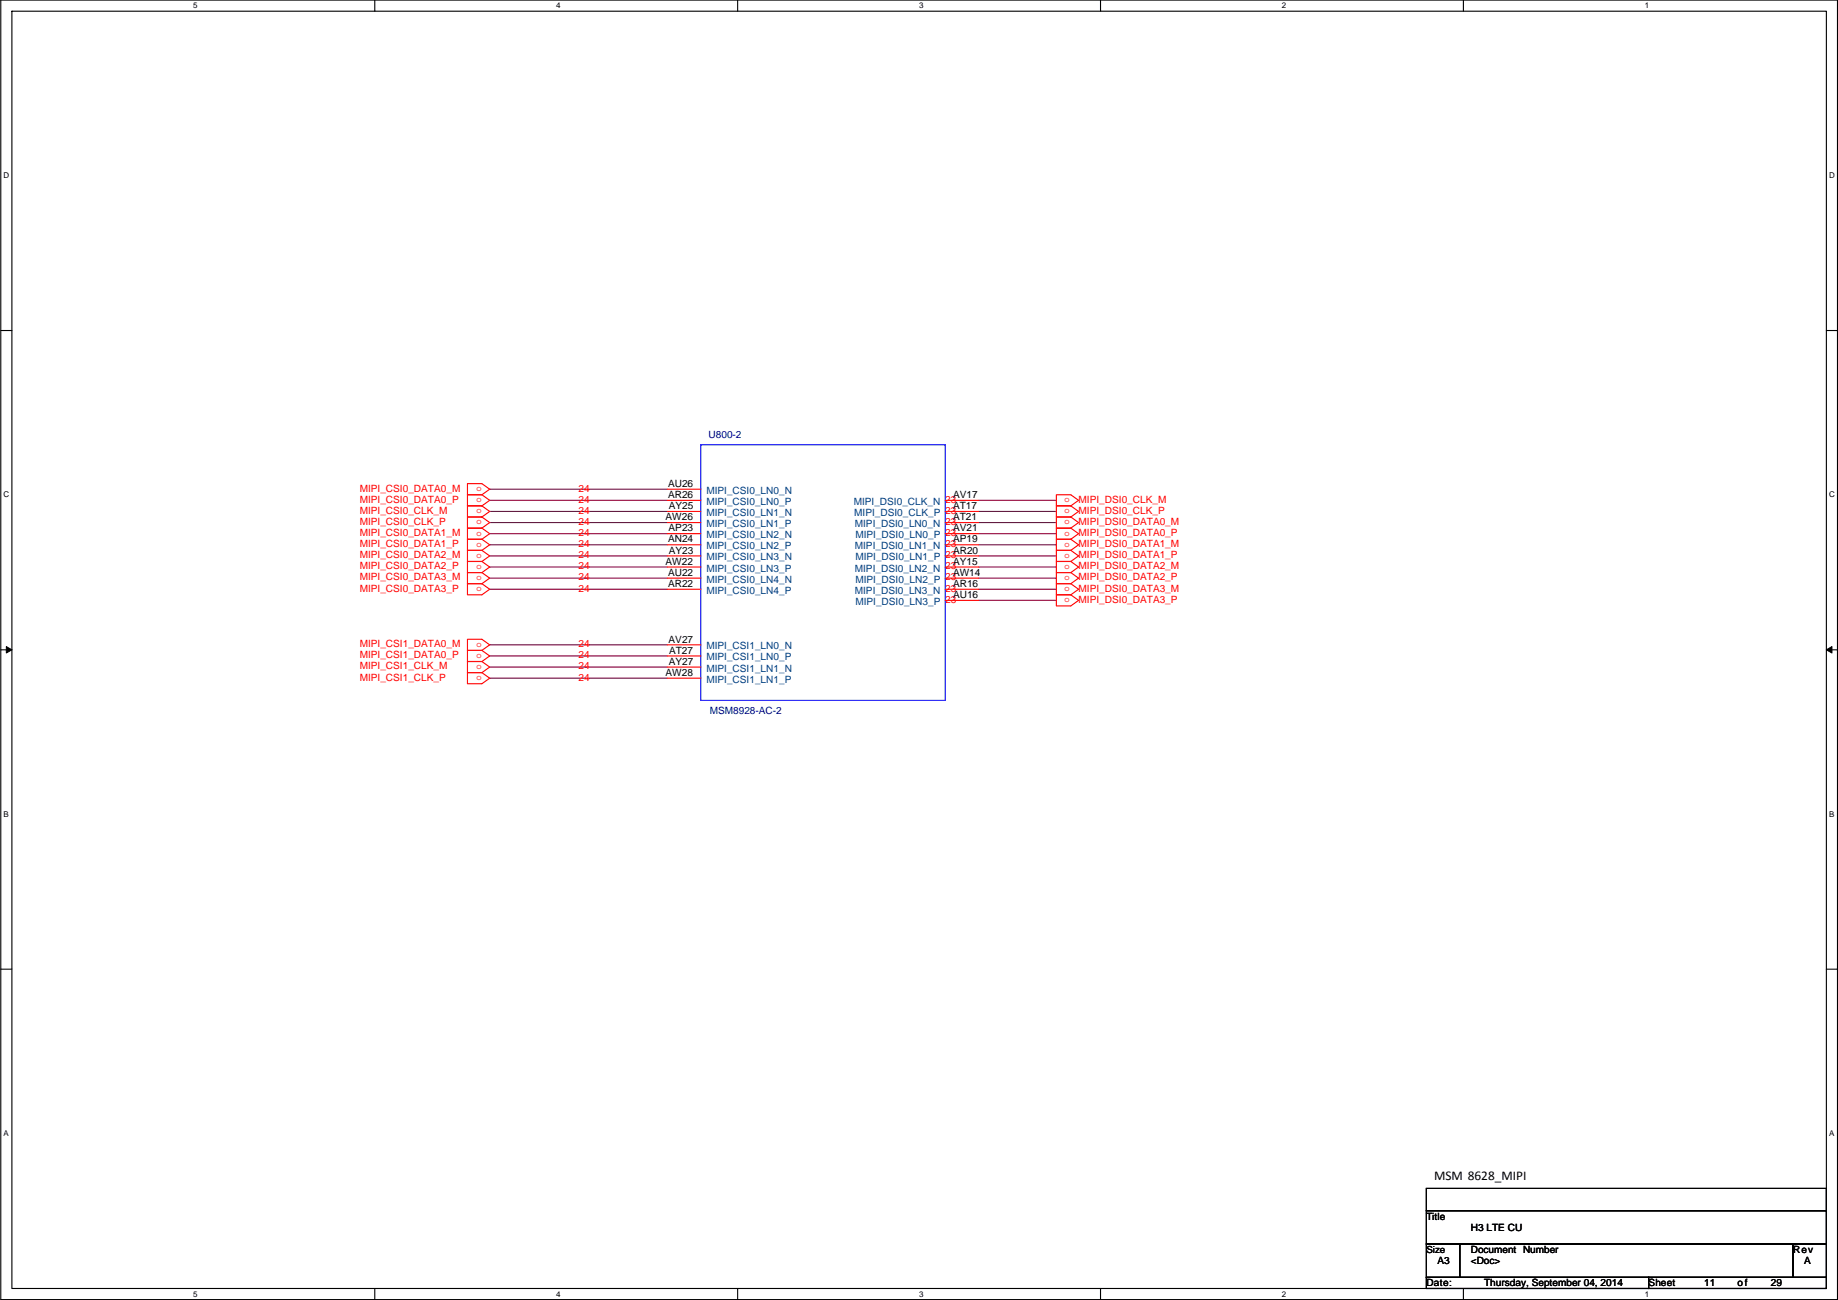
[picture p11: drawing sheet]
<svg xmlns="http://www.w3.org/2000/svg" width="420mm" height="297mm" viewBox="0 0 420 297" stroke-linecap="round" stroke-linejoin="round" font-family="sans-serif">
<path d="M.2 0h419.8v296.9h-419.8zM2.7 2.6h414.8v291.8h-414.8z" fill="none" stroke="#000" stroke-width=".25"/>
<g fill="#fff">
<path d="M44.2 .3h1v2h-1z"/>
<path d="M44.2 294.7h1v2h-1z"/>
</g>
<path d="M85.7 0v2.6M85.7 294.4v2.5" fill="none" stroke="#000" stroke-width=".25"/>
<g fill="#fff">
<path d="M127.1 .3h1v2h-1z"/>
<path d="M127.1 294.7h1v2h-1z"/>
</g>
<path d="M168.6 0v2.6M168.6 294.4v2.5" fill="none" stroke="#000" stroke-width=".25"/>
<g fill="#fff">
<path d="M210.1 .3h1v2h-1z"/>
<path d="M210.1 294.7h1v2h-1z"/>
</g>
<path d="M251.6 0v2.6M251.6 294.4v2.5" fill="none" stroke="#000" stroke-width=".25"/>
<g fill="#fff">
<path d="M293 .3h1v2h-1z"/>
<path d="M293 294.7h1v2h-1z"/>
</g>
<path d="M334.5 0v2.6M334.5 294.4v2.5" fill="none" stroke="#000" stroke-width=".25"/>
<g fill="#fff">
<path d="M376 .3h1v2h-1z"/>
<path d="M376 294.7h1v2h-1z"/>
<path d="M.8 39h1.3v2.1h-1.3z"/>
<path d="M418.1 39h1.3v2.1h-1.3z"/>
<path d="M.8 112h1.3v2h-1.3z"/>
<path d="M418.1 112h1.3v2h-1.3z"/>
</g>
<path d="M.2 75.5h2.5M417.5 75.5h2.5" fill="none" stroke="#000" stroke-width=".25"/>
<g fill="#fff">
<path d="M.8 185h1.2v2h-1.2z"/>
<path d="M418.1 185h1.2v2h-1.2z"/>
</g>
<path d="M.2 148.5h2.5M417.5 148.5h2.5" fill="none" stroke="#000" stroke-width=".25"/>
<path d="M1.4 147.7l1.3 .8-1.3 .7zM417.5 148.5l1.3-.8v1.5z" fill="#000" stroke="#000" stroke-width=".23"/>
<g fill="#fff">
<path d="M.8 257.9h1.2v2h-1.2z"/>
<path d="M418.1 257.9h1.2v2h-1.2z"/>
</g>
<path d="M.2 221.4h2.5M417.5 221.4h2.5M326.1 271.5h91.4v5.1h-91.4zM326.1 276.6h91.4v7.6h-91.4zM326.1 291.9h50.8v2.5h-50.8zM326.1 284.2h7.6v7.7h-7.6zM333.7 284.2h76.2v7.7h-76.2zM376.9 291.9h40.6v2.5h-40.6zM409.9 284.2h7.6v7.7h-7.6z" fill="none" stroke="#000" stroke-width=".25"/>
<g fill="none" stroke="#800040" stroke-width=".25">
<path d="M111.9 111.8h40.7M111.9 114.3h40.7M111.9 116.9h40.7M111.9 119.4h40.7M223.7 114.3h17.8M223.7 116.9h17.8M223.7 119.4h17.8M111.9 121.9h40.7M111.9 124.5h40.7M111.9 127h40.7M111.9 129.6h40.7M111.9 132.1h40.7"/>
<path d="M111.9 134.6h40.7M223.7 121.9h17.8M223.7 124.5h17.8M223.7 127h17.8M223.7 129.6h17.8M223.7 132.1h17.8M223.7 134.6h17.8M223.7 137.2h17.8M111.9 147.3h40.7M111.9 149.9h40.7M111.9 152.4h40.7M111.9 155h40.7"/>
</g>
<g fill="none" stroke="#f00" stroke-width=".25">
<path d="M106.9 110.5h3.3l1.7 1.3-1.7 1.3h-3.3zM110.2 113.1h-3.3v2.5h3.3M110.2 115.6h-3.3v2.5h3.3M110.2 118.1h-3.3v2.6h3.3M110.2 113.1l1.7 1.2-1.7 1.3M110.2 115.6l1.7 1.3-1.7 1.2M110.2 118.1l1.7 1.3-1.7 1.3M152.6 111.8h7.6M152.6 114.3h7.6M152.6 116.9h7.6M152.6 119.4h7.6M216.1 114.3h7.6"/>
<path d="M216.1 116.9h7.6M216.1 119.4h7.6M241.5 113.1h3.3l1.8 1.2-1.8 1.3h-3.3zM244.8 115.6l1.8 1.3-1.8 1.2M244.8 118.1l1.8 1.3-1.8 1.3M244.8 115.6h-3.3v2.5h3.3M244.8 118.1h-3.3v2.6h3.3M106.9 133.4h3.3l1.7 1.2-1.7 1.3h-3.3zM110.2 120.7h-3.3v2.5h3.3M110.2 123.2h-3.3v2.6h3.3M110.2 125.8h-3.3v2.5h3.3M110.2 128.3h-3.3v2.5h3.3"/>
<path d="M110.2 130.8h-3.3v2.6h3.3M110.2 120.7l1.7 1.2-1.7 1.3M110.2 123.2l1.7 1.3-1.7 1.3M110.2 125.8l1.7 1.2-1.7 1.3M110.2 128.3l1.7 1.3-1.7 1.2M110.2 130.8l1.7 1.3-1.7 1.3M152.6 121.9h7.6M152.6 124.5h7.6M152.6 127h7.6M152.6 129.6h7.6M152.6 132.1h7.6M152.6 134.6h7.6"/>
<path d="M216.1 121.9h7.6M216.1 124.5h7.6M216.1 127h7.6M216.1 129.6h7.6M216.1 132.1h7.6M216.1 134.6h7.6M216.1 137.2h7.6M241.5 135.9h3.3l1.8 1.3-1.8 1.3h-3.3zM244.8 120.7l1.8 1.2-1.8 1.3M244.8 123.2l1.8 1.3-1.8 1.3M244.8 125.8l1.8 1.2-1.8 1.3M244.8 128.3l1.8 1.3-1.8 1.2"/>
<path d="M244.8 130.8l1.8 1.3-1.8 1.3M244.8 133.4l1.8 1.2-1.8 1.3M244.8 120.7h-3.3v2.5h3.3M244.8 123.2h-3.3v2.6h3.3M244.8 125.8h-3.3v2.5h3.3M244.8 128.3h-3.3v2.5h3.3M244.8 130.8h-3.3v2.6h3.3M244.8 133.4h-3.3v2.5h3.3M106.9 146.1h3.3l1.7 1.2-1.7 1.3h-3.3zM106.9 153.7h3.3l1.7 1.3-1.7 1.2h-3.3zM110.2 148.6h-3.3v2.6h3.3M110.2 151.2h-3.3v2.5h3.3"/>
<path d="M110.2 148.6l1.7 1.3-1.7 1.3M110.2 151.2l1.7 1.2-1.7 1.3M152.6 147.3h7.6M152.6 149.9h7.6M152.6 152.4h7.6M152.6 155h7.6"/>
</g>
<path d="M160.2 101.6h55.9v58.4h-55.9z" fill="none" stroke="#00f" stroke-width=".25"/>
<text font-size="3" x="327.8" y="269.6">MSM 8628_MIPI</text>
<g font-size="2.3" fill="#000080">
<text x="162" y="100.1">U800-2</text>
<text x="162.2" y="163.1">MSM8928-AC-2</text>
</g>
<g font-size="2.3" fill="#f00">
<text x="82.2" y="112.3">MIPI_CSI0_DATA0_M</text>
<text x="132.3" y="112.3">24</text>
<text x="82.2" y="114.9">MIPI_CSI0_DATA0_P</text>
<text x="82.2" y="117.4">MIPI_CSI0_CLK_M</text>
<text x="82.2" y="119.9">MIPI_CSI0_CLK_P</text>
<text x="132.3" y="117.4">24</text>
<text x="132.3" y="119.9">24</text>
<text x="132.3" y="114.9">24</text>
<text x="216.1" y="114.9">23</text>
<text x="216.1" y="117.4">23</text>
<text x="216.1" y="119.9">23</text>
<text x="246.6" y="114.9">MIPI_DSI0_CLK_M</text>
<text x="246.6" y="117.4">MIPI_DSI0_CLK_P</text>
<text x="246.6" y="119.9">MIPI_DSI0_DATA0_M</text>
<text x="82.2" y="122.5">MIPI_CSI0_DATA1_M</text>
<text x="82.2" y="125">MIPI_CSI0_DATA1_P</text>
<text x="132.3" y="122.5">24</text>
<text x="132.3" y="125">24</text>
<text x="216.1" y="122.5">23</text>
<text x="216.1" y="125">23</text>
<text x="246.6" y="122.5">MIPI_DSI0_DATA0_P</text>
<text x="246.6" y="125">MIPI_DSI0_DATA1_M</text>
<text x="82.2" y="127.6">MIPI_CSI0_DATA2_M</text>
<text x="82.2" y="130.1">MIPI_CSI0_DATA2_P</text>
<text x="132.3" y="127.6">24</text>
<text x="132.3" y="130.1">24</text>
<text x="216.1" y="127.6">23</text>
<text x="216.1" y="130.1">23</text>
<text x="246.6" y="127.6">MIPI_DSI0_DATA1_P</text>
<text x="246.6" y="130.1">MIPI_DSI0_DATA2_M</text>
<text x="82.2" y="132.6">MIPI_CSI0_DATA3_M</text>
<text x="82.2" y="135.2">MIPI_CSI0_DATA3_P</text>
<text x="132.3" y="132.6">24</text>
<text x="132.3" y="135.2">24</text>
<text x="216.1" y="132.6">23</text>
<text x="216.1" y="135.2">23</text>
<text x="216.1" y="137.7">23</text>
<text x="246.6" y="132.6">MIPI_DSI0_DATA2_P</text>
<text x="246.6" y="135.2">MIPI_DSI0_DATA3_M</text>
<text x="246.6" y="137.7">MIPI_DSI0_DATA3_P</text>
<text x="82.2" y="147.9">MIPI_CSI1_DATA0_M</text>
<text x="132.3" y="147.9">24</text>
<text x="82.2" y="150.4">MIPI_CSI1_DATA0_P</text>
<text x="82.2" y="153">MIPI_CSI1_CLK_M</text>
<text x="82.2" y="155.5">MIPI_CSI1_CLK_P</text>
<text x="132.3" y="153">24</text>
<text x="132.3" y="155.5">24</text>
<text x="132.3" y="150.4">24</text>
</g>
<g font-size="2.3">
<text x="152.7" y="111.3">AU26</text>
<text x="152.7" y="113.8">AR26</text>
<text x="217.9" y="113.8">AV17</text>
<text x="152.1" y="118.9">AW26</text>
<text x="152.9" y="116.3">AY25</text>
<text x="217.9" y="118.9">AT21</text>
<text x="217.9" y="116.3">AT17</text>
<text x="152.7" y="124">AN24</text>
<text x="152.8" y="121.4">AP23</text>
<text x="217.9" y="124">AP19</text>
<text x="217.9" y="121.4">AV21</text>
<text x="152.1" y="129">AW22</text>
<text x="152.7" y="131.6">AU22</text>
<text x="152.9" y="126.5">AY23</text>
<text x="217.9" y="129">AY15</text>
<text x="217.9" y="126.5">AR20</text>
<text x="217.9" y="131.6">AW14</text>
<text x="152.7" y="134.1">AR22</text>
<text x="217.9" y="134.1">AR16</text>
<text x="217.9" y="136.7">AU16</text>
<text x="152.8" y="146.8">AV27</text>
<text x="152.9" y="149.4">AT27</text>
<text x="152.1" y="154.4">AW28</text>
<text x="152.9" y="151.9">AY27</text>
<text x="326.1" y="278.7">Title</text>
<text x="336.2" y="281.2">H3 LTE CU</text>
<text x="336.2" y="286.3">Document Number</text>
<text x="409.9" y="286.3">Rev</text>
<text x="326.1" y="293.9">Date:</text>
<text x="328.6" y="288.8">A3</text>
<text x="336.2" y="288.8">&lt;Doc&gt;</text>
<text x="339.3" y="293.9">Thursday, September 04, 2014</text>
<text x="376.9" y="293.9">Sheet</text>
<text x="389.6" y="293.9">11</text>
<text x="397.2" y="293.9">of</text>
<text x="404.8" y="293.9">29</text>
<text x="412.4" y="288.8">A</text>
</g>
<g font-size="2.3" fill="#004080">
<text x="161.5" y="112.8">MIPI_CSI0_LN0_N</text>
<text x="161.5" y="115.4">MIPI_CSI0_LN0_P</text>
<text x="161.5" y="117.9">MIPI_CSI0_LN1_N</text>
<text x="195.1" y="115.4">MIPI_DSI0_CLK_N</text>
<text x="195.3" y="117.9">MIPI_DSI0_CLK_P</text>
<text x="161.5" y="120.4">MIPI_CSI0_LN1_P</text>
<text x="161.5" y="123">MIPI_CSI0_LN2_N</text>
<text x="161.5" y="125.5">MIPI_CSI0_LN2_P</text>
<text x="195.4" y="120.4">MIPI_DSI0_LN0_N</text>
<text x="195.4" y="125.5">MIPI_DSI0_LN1_N</text>
<text x="195.5" y="123">MIPI_DSI0_LN0_P</text>
<text x="161.5" y="128.1">MIPI_CSI0_LN3_N</text>
<text x="161.5" y="130.6">MIPI_CSI0_LN3_P</text>
<text x="195.4" y="130.6">MIPI_DSI0_LN2_N</text>
<text x="195.5" y="128.1">MIPI_DSI0_LN1_P</text>
<text x="161.5" y="133.1">MIPI_CSI0_LN4_N</text>
<text x="161.5" y="135.7">MIPI_CSI0_LN4_P</text>
<text x="195.4" y="135.7">MIPI_DSI0_LN3_N</text>
<text x="195.5" y="133.1">MIPI_DSI0_LN2_P</text>
<text x="195.5" y="138.2">MIPI_DSI0_LN3_P</text>
<text x="161.5" y="148.4">MIPI_CSI1_LN0_N</text>
<text x="161.5" y="150.9">MIPI_CSI1_LN0_P</text>
<text x="161.5" y="153.5">MIPI_CSI1_LN1_N</text>
<text x="161.5" y="156">MIPI_CSI1_LN1_P</text>
</g>
<text font-size="2.2" x="326.1" y="286.2">Size</text>
<g font-size="2.1" fill="#f00">
<text x="110.2" y="111.3" transform="rotate(180 110.2 111.3)">o</text>
<text x="110.2" y="113.8" transform="rotate(180 110.2 113.8)">o</text>
<text x="244.5" y="113.8" transform="rotate(180 244.5 113.8)">o</text>
<text x="110.2" y="116.4" transform="rotate(180 110.2 116.4)">o</text>
<text x="110.2" y="118.9" transform="rotate(180 110.2 118.9)">o</text>
<text x="244.5" y="116.4" transform="rotate(180 244.5 116.4)">o</text>
<text x="244.5" y="118.9" transform="rotate(180 244.5 118.9)">o</text>
<text x="110.2" y="121.5" transform="rotate(180 110.2 121.5)">o</text>
<text x="110.2" y="124" transform="rotate(180 110.2 124)">o</text>
<text x="244.5" y="121.5" transform="rotate(180 244.5 121.5)">o</text>
<text x="244.5" y="124" transform="rotate(180 244.5 124)">o</text>
<text x="110.2" y="126.5" transform="rotate(180 110.2 126.5)">o</text>
<text x="110.2" y="129.1" transform="rotate(180 110.2 129.1)">o</text>
<text x="110.2" y="131.6" transform="rotate(180 110.2 131.6)">o</text>
<text x="244.5" y="126.5" transform="rotate(180 244.5 126.5)">o</text>
<text x="244.5" y="129.1" transform="rotate(180 244.5 129.1)">o</text>
<text x="244.5" y="131.6" transform="rotate(180 244.5 131.6)">o</text>
<text x="110.2" y="134.2" transform="rotate(180 110.2 134.2)">o</text>
<text x="244.5" y="134.2" transform="rotate(180 244.5 134.2)">o</text>
<text x="244.5" y="136.7" transform="rotate(180 244.5 136.7)">o</text>
<text x="110.2" y="146.9" transform="rotate(180 110.2 146.9)">o</text>
<text x="110.2" y="149.4" transform="rotate(180 110.2 149.4)">o</text>
<text x="110.2" y="151.9" transform="rotate(180 110.2 151.9)">o</text>
<text x="110.2" y="154.5" transform="rotate(180 110.2 154.5)">o</text>
</g>
<g font-size="1.8">
<text x="44.2" y="1.9">5</text>
<text x="127.1" y="1.9">4</text>
<text x="210.1" y="1.9">3</text>
<text x="293" y="1.9">2</text>
<text x="376" y="1.9">1</text>
<text x=".8" y="40.7">D</text>
<text x="418.1" y="40.7">D</text>
<text x=".8" y="113.6">C</text>
<text x="418.1" y="113.6">C</text>
<text x=".8" y="186.6">B</text>
<text x="418.1" y="186.6">B</text>
<text x=".8" y="259.5">A</text>
<text x="418.1" y="259.5">A</text>
<text x="44.2" y="296.3">5</text>
<text x="127.1" y="296.3">4</text>
<text x="210.1" y="296.3">3</text>
<text x="293" y="296.3">2</text>
<text x="376" y="296.3">1</text>
</g>
</svg>
